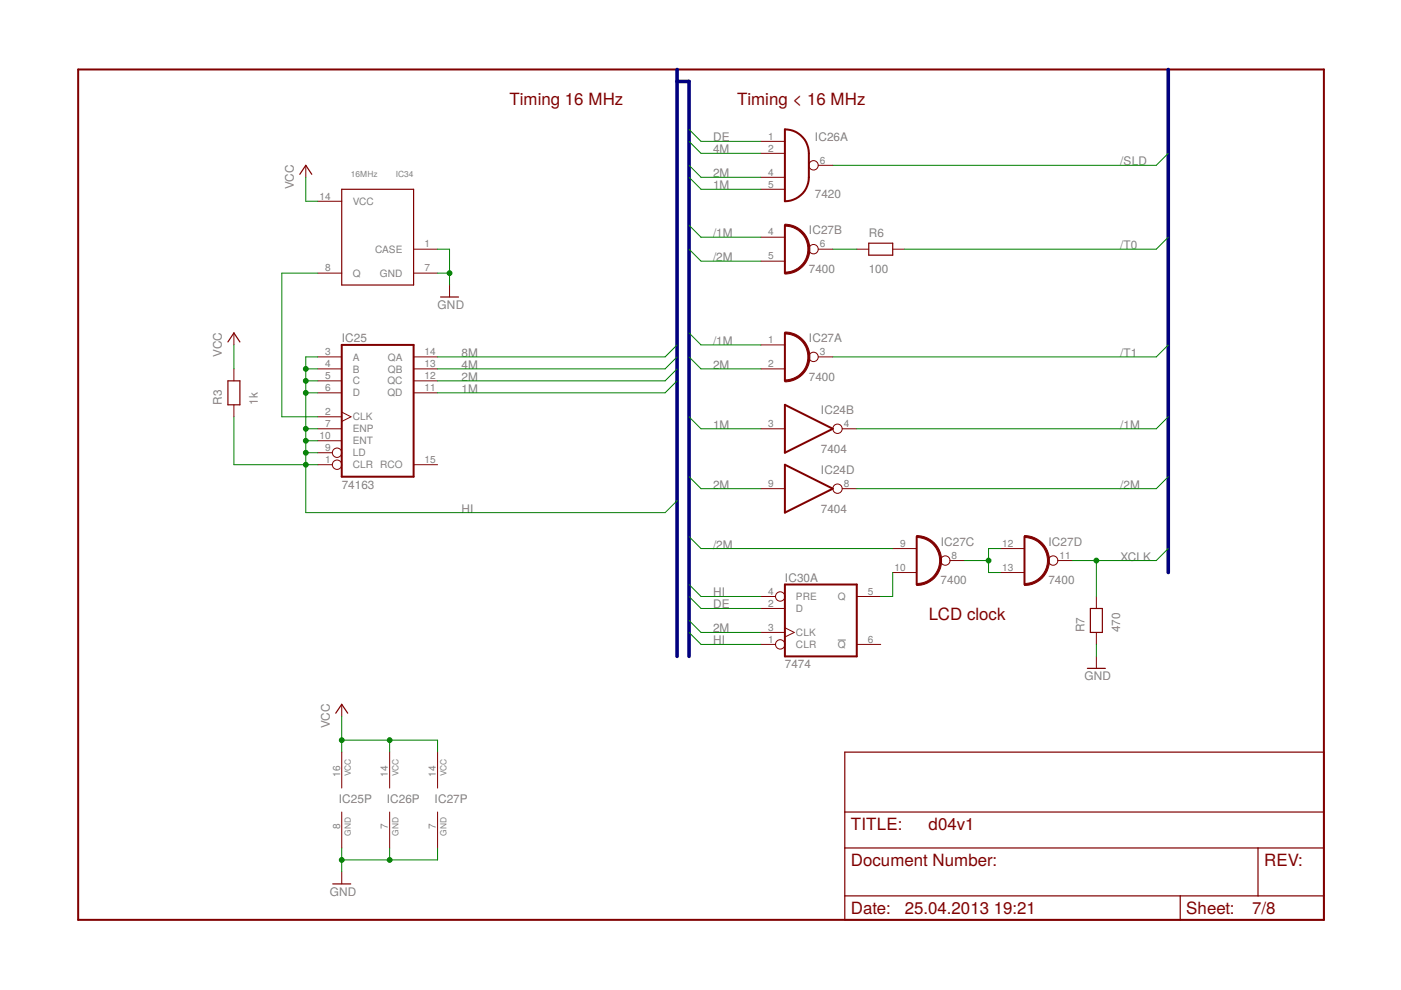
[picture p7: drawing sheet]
<svg xmlns="http://www.w3.org/2000/svg" width="297mm" height="210mm" viewBox="0 0 297 210" stroke-linecap="round" stroke-linejoin="round" font-family="sans-serif">
<path d="M177.6 135.7h1.7" fill="none" stroke="#808080" stroke-width=".21"/>
<path d="M16.6 14.7h264.1v180.3h-264.1zM166.4 27.4a5.1 5.1 0 0 1 5.1 5.1v5.1a5.1 5.1 0 0 1-5.1 5.1zM166.4 47.8v10.1M72.5 73.1h15.2v28h-15.2zM166.4 70.6v10.2M166.4 85.8l10.2 5.1-10.2 5.1zM166.4 98.5l10.2 5.1-10.2 5.1zM194.4 113.8v10.1M217.2 113.8v10.1M166.4 123.9h15.3v15.3h-15.3z" fill="none" stroke="#800000" stroke-width=".42"/>
<g fill="none" stroke="#800000" stroke-width=".25">
<path d="M63.6 37l1.2-1.9 1.3 1.9M72.5 40.1h15.2v20.3h-15.2zM184.2 51.6h5.1v2.5h-5.1zM48.3 72.5l1.3-1.9 1.3 1.9M93.4 63h3.8M48.3 80.8h2.6v5h-2.6zM231.2 129h2.5v5.1h-2.5zM71.2 151.2l1.3-1.9 1.2 1.9M179.1 159.5h101.6v35.5h-101.6zM230.5 141.7h3.9M179.1 179.8h101.6M179.1 172.2h101.6"/>
<path d="M266.7 179.8v10.1M70.5 187.4h3.9M179.1 189.9h101.6M250.2 189.9v5.1"/>
</g>
<g fill="none" stroke="#800000" stroke-width=".21">
<path d="M64.8 35.1v2.5M161.3 30h5.1M161.3 32.5h5.1M161.3 37.6h5.1M173.5 35.1h3.1M67.4 57.9h5.1M67.4 42.7h5.1M87.7 52.8h5.1M87.7 57.9h5.1M161.3 40.1h5.1M161.3 50.3h5.1M161.3 55.4h5.1"/>
<path d="M173.5 52.8h3.1M181.7 52.8h2.5M189.3 52.8h2.5M49.6 70.6v2.5M49.6 78.2v2.6M67.4 75.7h5.1M67.4 78.2h5.1M87.7 75.7h5.1M87.7 78.2h5.1M95.3 60.4v2.6M161.3 78.2h5.1M161.3 73.1h5.1"/>
<path d="M173.5 75.7h3.1M49.6 85.8v2.6M67.4 98.5h3.1M67.4 88.4h5.1M67.4 80.8h5.1M67.4 83.3h5.1M67.4 90.9h5.1M67.4 96h3.1M67.4 93.5h5.1M72.5 87.4l1.9 1-1.9 1M87.7 98.5h5.1M87.7 80.8h5.1"/>
<path d="M87.7 83.3h5.1M161.3 90.9h5.1M178.6 90.9h3.1M161.3 103.6h5.1M178.6 103.6h3.1M189.3 116.3h5.1M201.4 118.9h3.1M212.1 116.3h5.1M224.3 118.9h3.1M161.3 136.6h3.1M161.3 129h5.1M161.3 134.1h5.1"/>
<path d="M161.3 126.5h3.1M166.4 133.1l2 1-2 1M181.7 136.6h5M181.7 126.5h5M189.3 121.4h5.1M212.1 121.4h5.1M232.5 126.5v2.5M232.5 134.1v2.5M232.5 139.2v2.5M72.5 149.3v2.5M72.5 159.5v7.6M82.6 159.5v7.6"/>
<path d="M92.8 159.5v7.6M72.5 172.2v7.6M82.6 172.2v7.6M92.8 172.2v7.6M72.5 184.9v2.5"/>
<circle cx="172.5" cy="35.1" r=".99"/>
<circle cx="172.5" cy="52.8" r=".99"/>
<circle cx="172.5" cy="75.7" r=".99"/>
<circle cx="71.5" cy="96" r=".99"/>
<circle cx="71.5" cy="98.5" r=".99"/>
<circle cx="177.6" cy="90.9" r=".99"/>
<circle cx="177.6" cy="103.6" r=".99"/>
<circle cx="200.4" cy="118.9" r=".99"/>
<circle cx="223.3" cy="118.9" r=".99"/>
<circle cx="165.4" cy="126.5" r=".99"/>
<circle cx="165.4" cy="136.6" r=".99"/>
</g>
<g fill="#800000" stroke="#800000" stroke-width=".21">
<path d="M166.4 70.4a5.3 5.3 0 0 1 5.3 5.3 5.3 5.3 0 0 1-5.3 5.3v-.4a4.9 4.9 0 0 0 4.9-4.9 4.9 4.9 0 0 0-4.9-4.9z" fill-rule="evenodd"/>
<path d="M166.4 47.5a5.3 5.3 0 0 1 5.3 5.3 5.3 5.3 0 0 1-5.3 5.3v-.4a4.9 4.9 0 0 0 4.9-4.9 4.9 4.9 0 0 0-4.9-4.9z" fill-rule="evenodd"/>
<path d="M194.4 113.6a5.3 5.3 0 0 1 5.2 5.2 5.3 5.3 0 0 1-5.2 5.3v-.4a4.9 4.9 0 0 0 4.8-4.9 4.9 4.9 0 0 0-4.8-4.8z" fill-rule="evenodd"/>
<path d="M217.2 113.6a5.3 5.3 0 0 1 5.3 5.2 5.3 5.3 0 0 1-5.3 5.3v-.4a4.9 4.9 0 0 0 4.9-4.9 4.9 4.9 0 0 0-4.9-4.8z" fill-rule="evenodd"/>
</g>
<path d="M143.6 14.7v124.5M143.6 17.3h2.5v121.9M247.7 14.7v106.7" fill="none" stroke="#000080" stroke-width=".76"/>
<g fill="none" stroke="#008000" stroke-width=".21">
<path d="M64.8 37.6v5.1h2.6M146.1 37.6l2.5 2.5h12.7M146.1 30l2.5 2.5h12.7M146.1 35.1l2.5 2.5h12.7M146.1 27.4l2.5 2.6h12.7M247.7 32.5l-2.5 2.6h-68.6M67.4 57.9h-7.6v30.5h7.6M92.8 52.8h2.5v7.6M92.8 57.9h2.5M146.1 47.8l2.5 2.5h12.7M146.1 52.8l2.5 2.6h12.7M176.6 52.8h5.1"/>
<path d="M247.7 50.3l-2.5 2.5h-53.4M49.6 73.1v5.1M64.8 78.2h2.6M67.4 75.7h-2.6v33h76.2l2.6-2.5M143.6 73.1l-2.6 2.6h-48.2M143.6 75.7l-2.6 2.5h-48.2M143.6 78.2l-2.6 2.6h-48.2M146.1 75.7l2.5 2.5h12.7M146.1 70.6l2.5 2.5h12.7M247.7 73.1l-2.5 2.6h-68.6M49.6 88.4v10.1h17.8M64.8 83.3h2.6"/>
<path d="M64.8 90.9h2.6M64.8 80.8h2.6M64.8 96h2.6M64.8 93.5h2.6M143.6 80.8l-2.6 2.5h-48.2M146.1 88.4l2.5 2.5h12.7M247.7 88.4l-2.5 2.5h-63.5M146.1 101.1l2.5 2.5h12.7M146.1 113.8l2.5 2.5h40.7M204.5 118.9h5.1M212.1 116.3h-2.5v5.1h2.5M232.5 118.9v7.6"/>
<path d="M247.7 101.1l-2.5 2.5h-63.5M247.7 116.3l-2.5 2.6h-17.8M146.1 131.6l2.5 2.5h12.7M146.1 123.9l2.5 2.6h12.7M146.1 134.1l2.5 2.5h12.7M146.1 126.5l2.5 2.5h12.7M189.3 121.4v5.1h-2.6M232.5 136.6v2.6M72.5 151.8v7.7M72.5 156.9h20.3v2.6M82.6 156.9v2.6M72.5 179.8v5.1"/>
<path d="M82.6 179.8v2.5M92.8 179.8v2.5h-20.3"/>
</g>
<g fill="#008000" stroke="#008000" stroke-width=".21">
<circle cx="72.5" cy="182.3" r=".51"/>
<circle cx="82.6" cy="182.3" r=".51"/>
<circle cx="95.3" cy="57.9" r=".51"/>
<circle cx="72.5" cy="156.9" r=".51"/>
<circle cx="82.6" cy="156.9" r=".51"/>
<circle cx="64.8" cy="98.5" r=".51"/>
<circle cx="64.8" cy="96" r=".51"/>
<circle cx="64.8" cy="93.5" r=".51"/>
<circle cx="64.8" cy="90.9" r=".51"/>
<circle cx="64.8" cy="83.3" r=".51"/>
<circle cx="64.8" cy="80.8" r=".51"/>
<circle cx="64.8" cy="78.2" r=".51"/>
<circle cx="232.5" cy="118.9" r=".51"/>
<circle cx="209.6" cy="118.9" r=".51"/>
</g>
<g font-size="3.6" fill="#800000">
<text x="108" y="22.4">Timing 16 MHz</text>
<text x="156.3" y="22.4">Timing &lt; 16 MHz</text>
<text x="196.9" y="131.5">LCD clock</text>
<text x="180.4" y="176">TITLE:</text>
<text x="196.9" y="176">d04v1</text>
<text x="180.4" y="183.6">Document Number:</text>
<text x="268" y="183.6">REV:</text>
<text x="180.4" y="193.8">Date:</text>
<text x="191.8" y="193.8">25.04.2013</text>
<text x="210.7" y="193.8">19:21</text>
<text x="251.5" y="193.8">Sheet:</text>
<text x="265.5" y="193.8">7/8</text>
</g>
<g font-size="2.5" fill="#808080">
<text x="151.2" y="30">DE</text>
<text x="172.8" y="30">IC26A</text>
<text x="151.2" y="32.5">4M</text>
<text x="237.5" y="35">/SLD</text>
<text x="62.3" y="40.1" transform="rotate(-90 62.3 40.1)">VCC</text>
<text x="151.2" y="40.1">1M</text>
<text x="151.2" y="37.6">2M</text>
<text x="172.8" y="42">7420</text>
<text x="151.2" y="50.3">/1M</text>
<text x="171.5" y="49.6">IC27B</text>
<text x="184.2" y="50.3">R6</text>
<text x="237.5" y="52.8">/T0</text>
<text x="151.2" y="55.4">/2M</text>
<text x="171.5" y="57.9">7400</text>
<text x="184.2" y="57.9">100</text>
<text x="92.8" y="65.5">GND</text>
<text x="47" y="75.7" transform="rotate(-90 47 75.7)">VCC</text>
<text x="72.5" y="72.5">IC25</text>
<text x="97.8" y="75.7">8M</text>
<text x="151.2" y="73.1">/1M</text>
<text x="171.5" y="72.5">IC27A</text>
<text x="237.5" y="75.7">/T1</text>
<text x="97.8" y="83.3">1M</text>
<text x="97.8" y="78.2">4M</text>
<text x="97.8" y="80.8">2M</text>
<text x="151.2" y="78.2">2M</text>
<text x="171.5" y="80.8">7400</text>
<text x="47" y="85.8" transform="rotate(-90 47 85.8)">R3</text>
<text x="54.7" y="85.8" transform="rotate(-90 54.7 85.8)">1k</text>
<text x="174.1" y="87.7">IC24B</text>
<text x="151.2" y="90.9">1M</text>
<text x="174" y="96">7404</text>
<text x="237.5" y="90.9">/1M</text>
<text x="174.1" y="100.4">IC24D</text>
<text x="72.4" y="103.6">74163</text>
<text x="151.2" y="103.6">2M</text>
<text x="237.5" y="103.6">/2M</text>
<text x="97.9" y="108.7">HI</text>
<text x="174" y="108.7">7404</text>
<text x="151.2" y="116.3">/2M</text>
<text x="199.4" y="115.7">IC27C</text>
<text x="222.3" y="115.7">IC27D</text>
<text x="237.5" y="118.8">XCLK</text>
<text x="166.4" y="123.3">IC30A</text>
<text x="199.4" y="123.9">7400</text>
<text x="222.3" y="123.9">7400</text>
<text x="151.2" y="126.5">HI</text>
<text x="151.2" y="129">DE</text>
<text x="151.2" y="134.1">2M</text>
<text x="151.2" y="136.6">HI</text>
<text x="229.9" y="134.1" transform="rotate(-90 229.9 134.1)">R7</text>
<text x="237.5" y="134.1" transform="rotate(-90 237.5 134.1)">470</text>
<text x="166.4" y="141.7">7474</text>
<text x="229.9" y="144.2">GND</text>
<text x="69.9" y="154.4" transform="rotate(-90 69.9 154.4)">VCC</text>
<text x="71.8" y="170.3">IC25P</text>
<text x="82" y="170.3">IC26P</text>
<text x="92.1" y="170.3">IC27P</text>
<text x="69.9" y="190">GND</text>
</g>
<g font-size="2.1" fill="#808080">
<text x="162.9" y="29.6">1</text>
<text x="162.9" y="32.2">2</text>
<text x="173.8" y="34.7">6</text>
<text x="162.9" y="37.2">4</text>
<text x="162.9" y="39.8">5</text>
<text x="67.7" y="42.3">14</text>
<text x="74.8" y="43.4">VCC</text>
<text x="79.5" y="53.6">CASE</text>
<text x="90" y="52.5">1</text>
<text x="162.9" y="49.9">4</text>
<text x="173.8" y="52.5">6</text>
<text x="68.9" y="57.5">8</text>
<text x="74.8" y="58.7">Q</text>
<text x="80.6" y="58.7">GND</text>
<text x="90" y="57.5">7</text>
<text x="162.9" y="55">5</text>
<text x="68.9" y="75.3">3</text>
<text x="68.9" y="77.9">4</text>
<text x="74.8" y="76.4">A</text>
<text x="82.2" y="76.4">QA</text>
<text x="90" y="77.9">13</text>
<text x="90" y="75.3">14</text>
<text x="162.9" y="72.8">1</text>
<text x="162.9" y="77.9">2</text>
<text x="173.8" y="75.3">3</text>
<text x="68.9" y="80.4">5</text>
<text x="68.9" y="82.9">6</text>
<text x="74.8" y="79">B</text>
<text x="74.8" y="81.5">C</text>
<text x="82.1" y="81.5">QC</text>
<text x="82.2" y="79">QB</text>
<text x="90" y="82.9">11</text>
<text x="90" y="80.4">12</text>
<text x="68.9" y="88">2</text>
<text x="74.8" y="89.1">CLK</text>
<text x="74.8" y="84.1">D</text>
<text x="82.1" y="84.1">QD</text>
<text x="67.7" y="93.1">10</text>
<text x="68.9" y="90.6">7</text>
<text x="68.9" y="95.6">9</text>
<text x="74.8" y="91.7">ENP</text>
<text x="74.8" y="94.2">ENT</text>
<text x="162.9" y="90.6">3</text>
<text x="178.9" y="90.6">4</text>
<text x="68.9" y="98.2">1</text>
<text x="74.8" y="99.3">CLR</text>
<text x="74.8" y="96.8">LD</text>
<text x="80.6" y="99.3">RCO</text>
<text x="90" y="98.2">15</text>
<text x="162.9" y="103.3">9</text>
<text x="178.9" y="103.3">8</text>
<text x="190.8" y="116">9</text>
<text x="201.8" y="118.5">8</text>
<text x="212.5" y="116">12</text>
<text x="224.6" y="118.5">11</text>
<text x="189.6" y="121">10</text>
<text x="212.5" y="121">13</text>
<text x="162.9" y="128.6">2</text>
<text x="162.9" y="126.1">4</text>
<text x="168.8" y="129.8">D</text>
<text x="168.8" y="127.2">PRE</text>
<text x="177.6" y="127.2">Q</text>
<text x="184" y="126.1">5</text>
<text x="162.9" y="136.3">1</text>
<text x="162.9" y="133.7">3</text>
<text x="168.8" y="137.4">CLR</text>
<text x="168.8" y="134.8">CLK</text>
<text x="177.6" y="137.4">Q</text>
<text x="184" y="136.3">6</text>
<text x="72.1" y="164.8" transform="rotate(-90 72.1 164.8)">16</text>
<text x="82.2" y="164.8" transform="rotate(-90 82.2 164.8)">14</text>
<text x="92.4" y="164.8" transform="rotate(-90 92.4 164.8)">14</text>
<text x="72.1" y="175.7" transform="rotate(-90 72.1 175.7)">8</text>
<text x="82.2" y="175.7" transform="rotate(-90 82.2 175.7)">7</text>
<text x="92.4" y="175.7" transform="rotate(-90 92.4 175.7)">7</text>
</g>
<g font-size="1.8" fill="#808080">
<text x="74.4" y="37.6">16MHz</text>
<text x="83.9" y="37.6">IC34</text>
<text x="74.4" y="164.5" transform="rotate(-90 74.4 164.5)">VCC</text>
<text x="84.5" y="164.5" transform="rotate(-90 84.5 164.5)">VCC</text>
<text x="94.7" y="164.5" transform="rotate(-90 94.7 164.5)">VCC</text>
<text x="74.4" y="177.2" transform="rotate(-90 74.4 177.2)">GND</text>
<text x="84.5" y="177.2" transform="rotate(-90 84.5 177.2)">GND</text>
<text x="94.7" y="177.2" transform="rotate(-90 94.7 177.2)">GND</text>
</g>
</svg>
